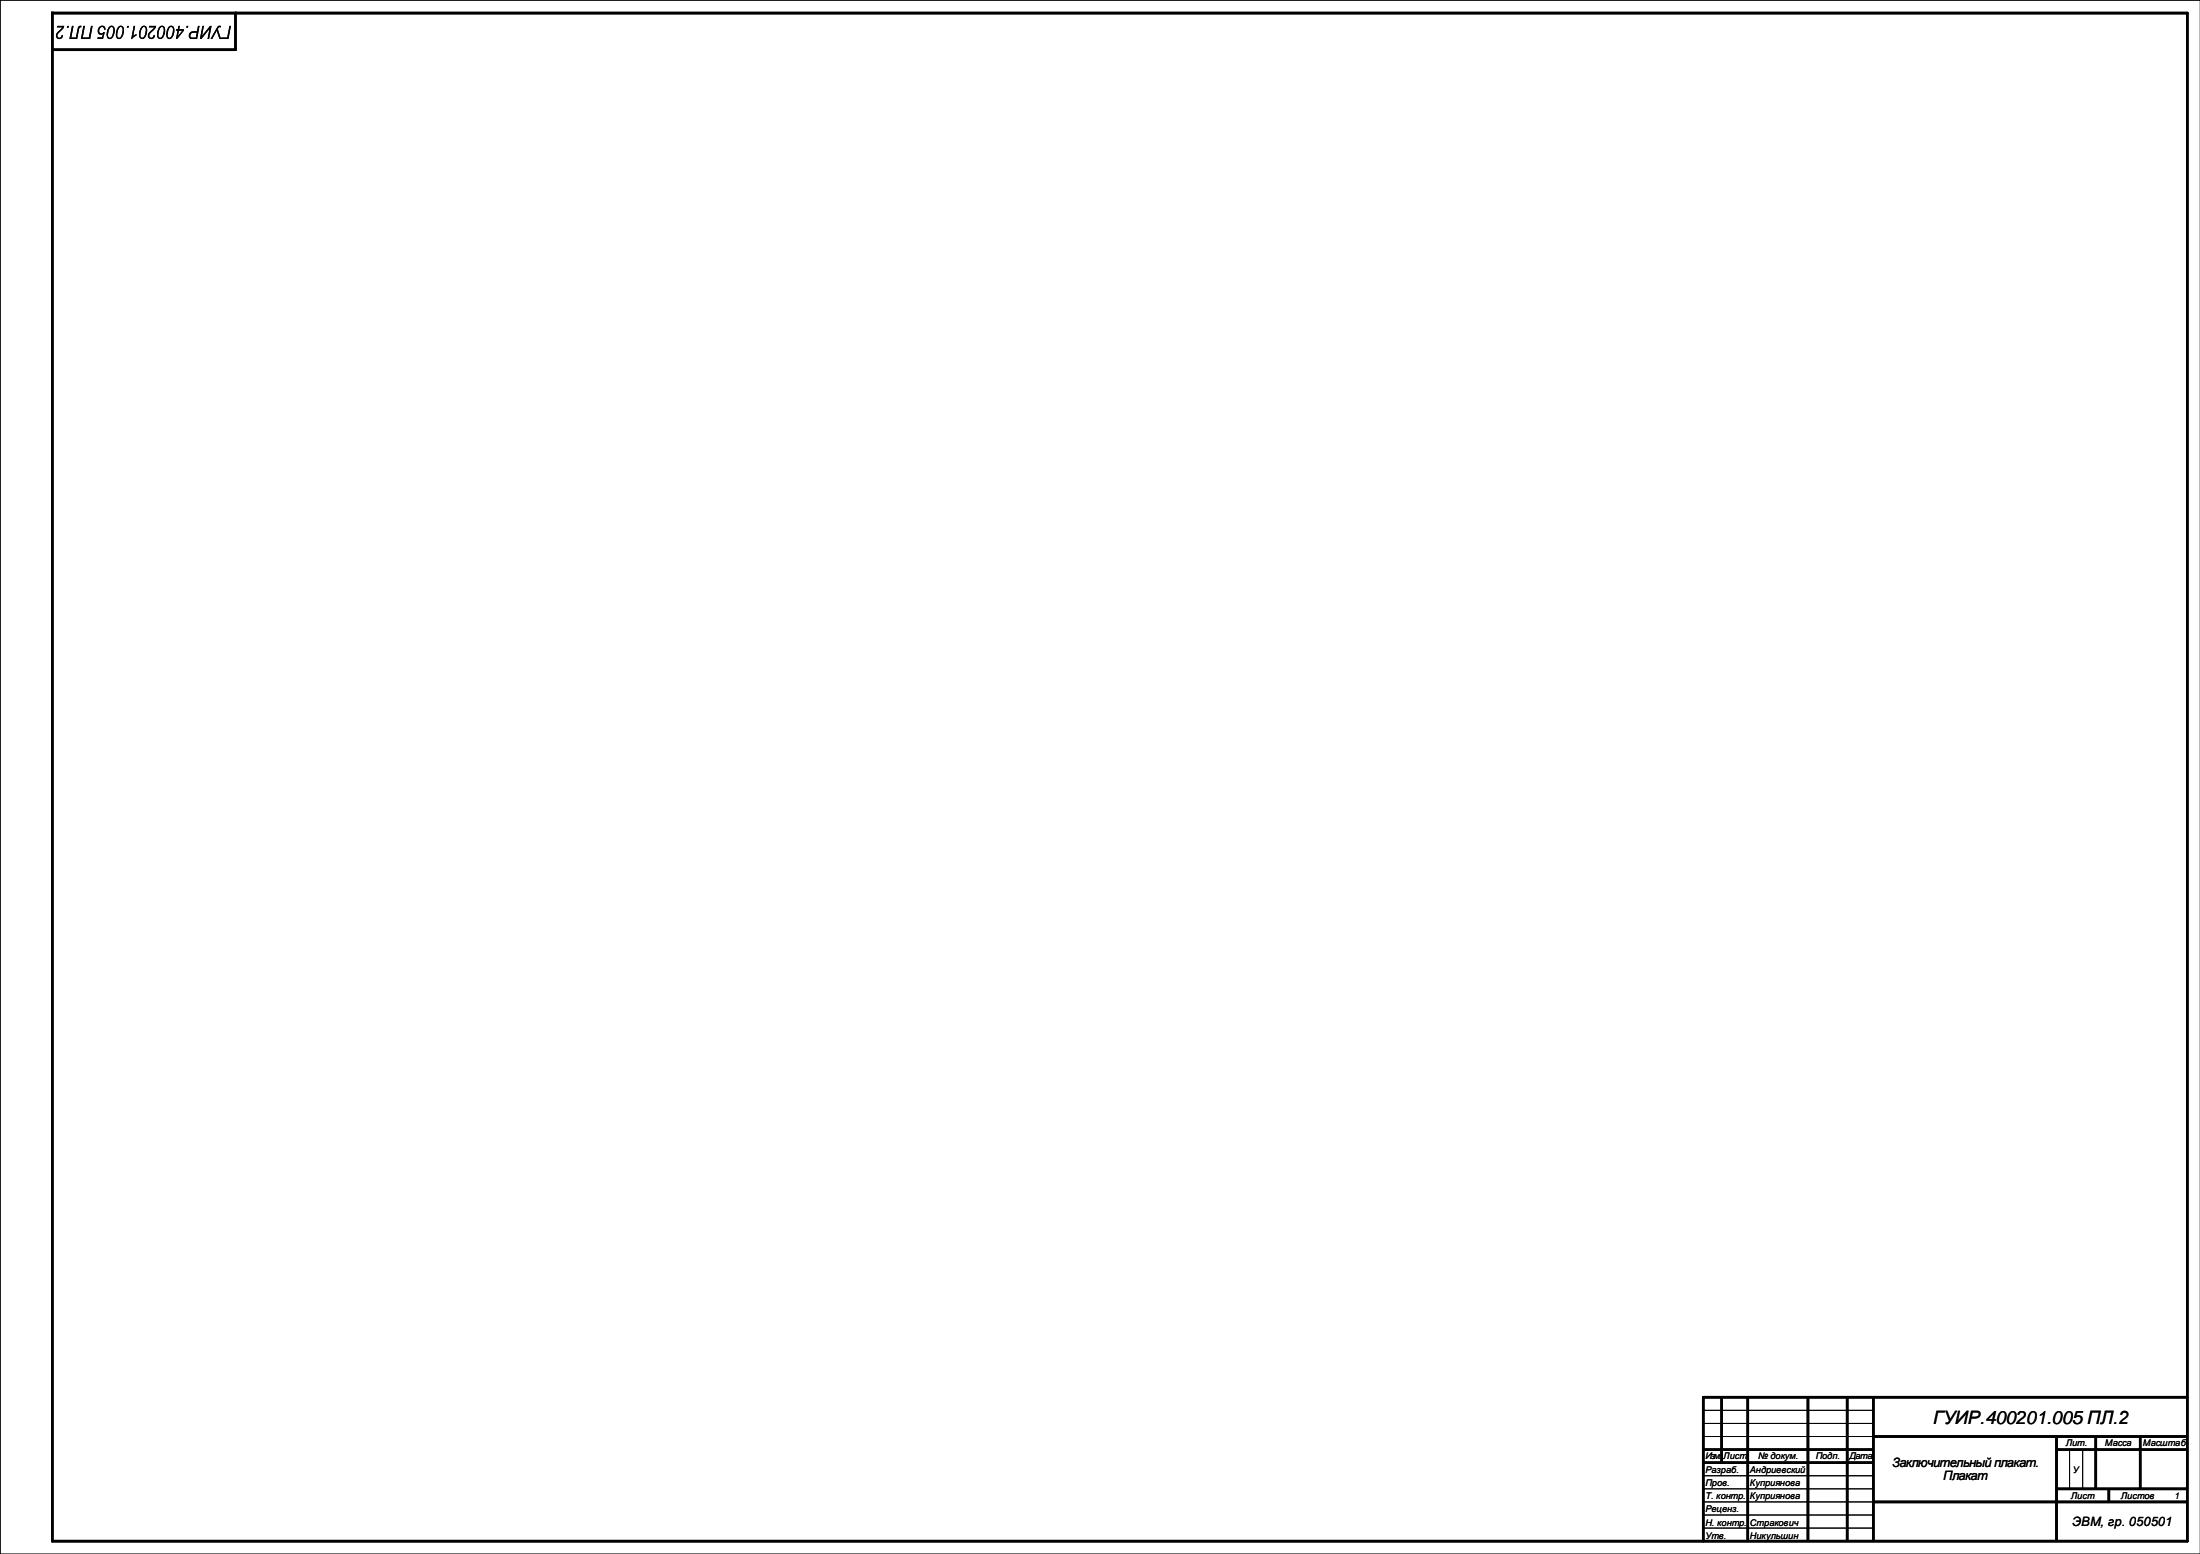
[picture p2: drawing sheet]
<svg xmlns="http://www.w3.org/2000/svg" width="841mm" height="594mm" viewBox="0 0 841 594" stroke-linecap="round" stroke-linejoin="round" font-family="sans-serif">
<path d="M840.9 0h-840.9v594M651 539h65M651 544h65M651 549h65M791 554v15M796 554v15M651 564h65M651 569h65M651 574h65M651 579h65M651 584h65" fill="none" stroke="#000" stroke-width=".38"/>
<path d="M20 5h816v584h-816zM90 5v14h-70M836 534h-185v55" fill="none" stroke="#000" stroke-width="1"/>
<g fill="none" stroke="#000" stroke-width="1" stroke-linecap="butt">
<path d="M658 534v25M668 534v55M691 534v55M706 534v55M716 534v55M651 554h65M651 559h65M716 549h120M786 549v40M786 554h50M801 549v20M818 549v20"/>
<path d="M716 574h120M786 569h50M806 569v5"/>
</g>
<g fill="#000">
<path d="M48.6 9.9h.6l-.1 .7h-.6zM45.3 10.2a1.36 1.36 0 0 1 1.8-.1 1.36 1.36 0 0 1 .3 1.8 2.62 2.62 0 0 1-2.2 3 2.64 2.64 0 0 1-.5-3.7zM45.6 10.6l-.7 1.8a1.44 1.44 0 0 0 .6 2 3.1 3.1 0 0 0 .9-4.1zM41.8 10.2a1.36 1.36 0 0 1 1.7-.1 1.36 1.36 0 0 1 .4 1.8 2.62 2.62 0 0 1-2.2 3 2.64 2.64 0 0 1-.6-3.7zM42 10.6l-.6 1.8a1.44 1.44 0 0 0 .6 2 3.1 3.1 0 0 0 .9-4.1zM38 10.2a1.35 1.35 0 0 1 1.6-.3 1.35 1.35 0 0 1 .7 1.4l-.5 .1a.92 .92 0 0 0-.9-1.1 .92 .92 0 0 0-.9 1 .92 .92 0 0 0 .3 1.3 .92 .92 0 0 0 1.3-.4l.5 .1-.7 2.5h-2.2l.1-.5h1.7l.3-1.3a1.35 1.35 0 0 1-1.7-.1 1.35 1.35 0 0 1-.1-1.8zM31.9 9.9h.6l-.9 4.4h2.4l.8-4.4h.6l-.9 5h-3.6zM27.5 9.9h.6l-.9 4.4h1.8l.5-2.7a1.36 1.36 0 0 1 1.7-1.7l-.2 .6h-.4l-.3 .3-.8 4.1h-3zM25.7 9.9h.6l-.1 .7h-.6zM21.9 9.9h2.6l-.4 1.1-1.6 1.6a.88 .88 0 0 0-.5 1.4 .88 .88 0 0 0 1.5-.3l.1-.3 .5 .1a1.43 1.43 0 0 1-2.2 1.2 1.43 1.43 0 0 1 .2-2.5l1.7-1.7h-2.1z"/>
<path d="M48.6 9.9h.6l-.1 .7h-.6zM45.3 10.2a1.36 1.36 0 0 1 1.8-.1 1.36 1.36 0 0 1 .3 1.8 2.62 2.62 0 0 1-2.2 3 2.64 2.64 0 0 1-.5-3.7zM45.6 10.6l-.7 1.8a1.44 1.44 0 0 0 .6 2 3.1 3.1 0 0 0 .9-4.1zM41.8 10.2a1.36 1.36 0 0 1 1.7-.1 1.36 1.36 0 0 1 .4 1.8 2.62 2.62 0 0 1-2.2 3 2.64 2.64 0 0 1-.6-3.7zM42 10.6l-.6 1.8a1.44 1.44 0 0 0 .6 2 3.1 3.1 0 0 0 .9-4.1zM38 10.2a1.35 1.35 0 0 1 1.6-.3 1.35 1.35 0 0 1 .7 1.4l-.5 .1a.92 .92 0 0 0-.9-1.1 .92 .92 0 0 0-.9 1 .92 .92 0 0 0 .3 1.3 .92 .92 0 0 0 1.3-.4l.5 .1-.7 2.5h-2.2l.1-.5h1.7l.3-1.3a1.35 1.35 0 0 1-1.7-.1 1.35 1.35 0 0 1-.1-1.8zM31.9 9.9h.6l-.9 4.4h2.4l.8-4.4h.6l-.9 5h-3.6zM27.5 9.9h.6l-.9 4.4h1.8l.5-2.7a1.36 1.36 0 0 1 1.7-1.7l-.2 .6h-.4l-.3 .3-.8 4.1h-3zM25.7 9.9h.6l-.1 .7h-.6zM21.9 9.9h2.6l-.4 1.1-1.6 1.6a.88 .88 0 0 0-.5 1.4 .88 .88 0 0 0 1.5-.3l.1-.3 .5 .1a1.43 1.43 0 0 1-2.2 1.2 1.43 1.43 0 0 1 .2-2.5l1.7-1.7h-2.1z"/>
<path d="M68.2 9.9h.5l-.2 1.3h1.8l-.1 .6-2.5 3.1h-.5l.6-3.2h-.6l.1-.5h.6zM68.4 11.7l-.4 2.1 1.7-2.1zM64.6 10.2a1.36 1.36 0 0 1 1.7-.1 1.36 1.36 0 0 1 .3 1.8 2.62 2.62 0 0 1-2.1 3 2.64 2.64 0 0 1-.6-3.7zM64.8 10.6l-.6 1.8a1.44 1.44 0 0 0 .5 2 3.1 3.1 0 0 0 .9-4.1zM61 10.2a1.36 1.36 0 0 1 1.8-.1 1.36 1.36 0 0 1 .3 1.8 2.62 2.62 0 0 1-2.1 3 2.64 2.64 0 0 1-.6-3.7zM61.3 10.6l-.7 1.8a1.44 1.44 0 0 0 .6 2 3.1 3.1 0 0 0 .9-4.1zM57 9.9h2.7l-.5 1.1-1.6 1.6a.88 .88 0 0 0-.5 1.4 .88 .88 0 0 0 1.5-.3l.1-.3 .6 .1a1.43 1.43 0 0 1-2.2 1.2 1.43 1.43 0 0 1 .1-2.5l1.7-1.7h-2zM54.2 10.2a1.36 1.36 0 0 1 1.7-.1 1.36 1.36 0 0 1 .3 1.8 2.62 2.62 0 0 1-2.1 3 2.64 2.64 0 0 1-.6-3.7zM54.4 10.6l-.6 1.8a1.44 1.44 0 0 0 .5 2 3.1 3.1 0 0 0 .9-4.1zM51.1 9.9h.6l-.8 3.8 1.3-.7-.1 .6-2 1.3z"/>
<path d="M68.2 9.9h.5l-.2 1.3h1.8l-.1 .6-2.5 3.1h-.5l.6-3.2h-.6l.1-.5h.6zM68.4 11.7l-.4 2.1 1.7-2.1zM64.6 10.2a1.36 1.36 0 0 1 1.7-.1 1.36 1.36 0 0 1 .3 1.8 2.62 2.62 0 0 1-2.1 3 2.64 2.64 0 0 1-.6-3.7zM64.8 10.6l-.6 1.8a1.44 1.44 0 0 0 .5 2 3.1 3.1 0 0 0 .9-4.1zM61 10.2a1.36 1.36 0 0 1 1.8-.1 1.36 1.36 0 0 1 .3 1.8 2.62 2.62 0 0 1-2.1 3 2.64 2.64 0 0 1-.6-3.7zM61.3 10.6l-.7 1.8a1.44 1.44 0 0 0 .6 2 3.1 3.1 0 0 0 .9-4.1zM57 9.9h2.7l-.5 1.1-1.6 1.6a.88 .88 0 0 0-.5 1.4 .88 .88 0 0 0 1.5-.3l.1-.3 .6 .1a1.43 1.43 0 0 1-2.2 1.2 1.43 1.43 0 0 1 .1-2.5l1.7-1.7h-2zM54.2 10.2a1.36 1.36 0 0 1 1.7-.1 1.36 1.36 0 0 1 .3 1.8 2.62 2.62 0 0 1-2.1 3 2.64 2.64 0 0 1-.6-3.7zM54.4 10.6l-.6 1.8a1.44 1.44 0 0 0 .5 2 3.1 3.1 0 0 0 .9-4.1zM51.1 9.9h.6l-.8 3.8 1.3-.7-.1 .6-2 1.3z"/>
<path d="M87.7 9.9h.6l-1 5h-2.9l.1-.6h2.3zM83.3 10l1.2-.1-.1 .6h-.7l-.5 .6 1.3 3.8h-.6l-1.1-3.2-1.7 3.2h-.6zM77.4 9.9h.5l-.7 3.8 3.1-3.8h.6l-1 5h-.6l.8-3.8-3.1 3.8h-.6zM72.7 12.4l.9-.4 1.7-.1 .4-2h.6l-1 5h-1.9a1.4 1.4 0 0 1-1.2-1 1.4 1.4 0 0 1 .5-1.5zM73 12.9a.83 .83 0 0 0-.2 1 .83 .83 0 0 0 .9 .5h1.1l.4-1.9-1.6 .1zM71.3 9.9h.7l-.2 .7h-.6z"/>
<path d="M87.7 9.9h.6l-1 5h-2.9l.1-.6h2.3zM83.3 10l1.2-.1-.1 .6h-.7l-.5 .6 1.3 3.8h-.6l-1.1-3.2-1.7 3.2h-.6zM77.4 9.9h.5l-.7 3.8 3.1-3.8h.6l-1 5h-.6l.8-3.8-3.1 3.8h-.6zM72.7 12.4l.9-.4 1.7-.1 .4-2h.6l-1 5h-1.9a1.4 1.4 0 0 1-1.2-1 1.4 1.4 0 0 1 .5-1.5zM73 12.9a.83 .83 0 0 0-.2 1 .83 .83 0 0 0 .9 .5h1.1l.4-1.9-1.6 .1zM71.3 9.9h.7l-.2 .7h-.6z"/>
</g>
<text font-size="7.1" x="738.9" y="544.1">ГУИР.400201.005 ПЛ.2</text>
<g font-size="4.9">
<text x="723.2" y="560.8">Заключительный плакат.</text>
<text x="742.7" y="565.8">Плакат</text>
<text x="791.9" y="583.2">ЭВМ, гр. 050501</text>
</g>
<g font-size="3.5">
<text x="651.8" y="557.7">Изм.</text>
<text x="658.6" y="557.7">Лист</text>
<text x="671.9" y="557.7">№ докум.</text>
<text x="694" y="557.7">Подп.</text>
<text x="706.9" y="557.7">Дата</text>
<text x="789.6" y="552.7">Лит.</text>
<text x="804.5" y="552.7">Масса</text>
<text x="819" y="552.7">Масштаб</text>
<text x="651.8" y="563">Разраб.</text>
<text x="668.8" y="563">Андриевский</text>
<text x="792.2" y="563.1">У</text>
<text x="651.8" y="568">Пров.</text>
<text x="668.8" y="568">Куприянова</text>
<text x="651.8" y="573">Т. контр.</text>
<text x="668.8" y="573">Куприянова</text>
<text x="791.5" y="572.9">Лист</text>
<text x="810.6" y="572.9">Листов</text>
<text x="831" y="572.9">1</text>
<text x="651.8" y="578">Реценз.</text>
<text x="651.8" y="583">Н. контр.</text>
<text x="668.8" y="583">Стракович</text>
<text x="651.8" y="588">Утв.</text>
<text x="668.8" y="588">Никульшин</text>
</g>
</svg>
